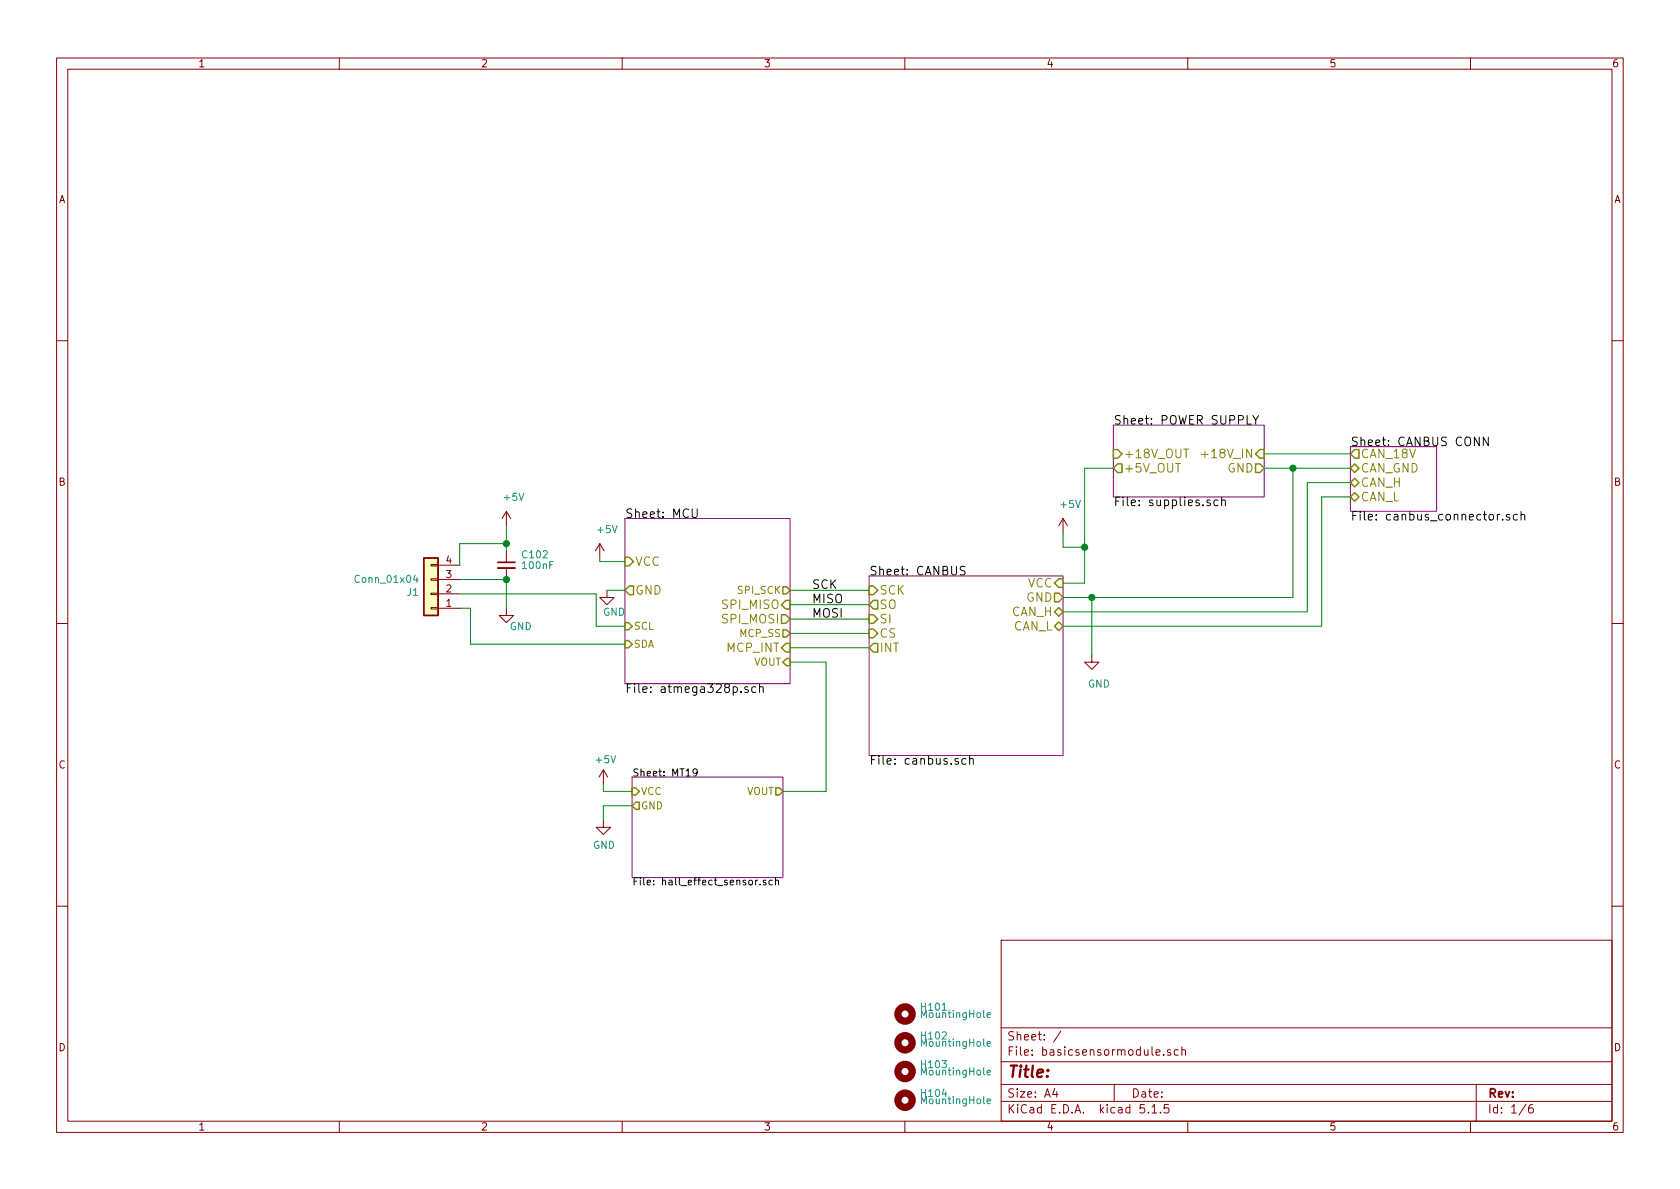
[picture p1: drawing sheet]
<svg xmlns="http://www.w3.org/2000/svg" width="297mm" height="210mm" viewBox="0 0 297 210" stroke-linecap="round" stroke-linejoin="round" font-family="sans-serif">
<g fill="none" stroke="#840000" stroke-width=".18">
<path d="M10 10.3h277v189.9h-277zM12 12.2h273v186.1h-273zM60 10.3v1.9M110 10.3v1.9M160 10.3v1.9M210 10.3v1.9M260 10.3v1.9M10 60.2h2M285 60.2h2M76.2 99.8h1.3v.3h-1.3zM77.5 99.9h3.8M89.5 90.4v2.6"/>
<path d="M89.5 97.4v2M89.5 90.4l-.7 1.3M89.5 90.4l.8 1.3M106 96.1l-.7 1.3M106 96.1v2.6M106 96.1l.8 1.3M188 91.7l-.8 1.3M188 91.7v2.5M188 91.7l.7 1.3M10 110.3h2M76.2 102.4h1.3v.2h-1.3zM76.2 107.4h1.3v.3h-1.3z"/>
<path d="M76.2 104.9h1.3v.3h-1.3zM77.5 107.6h3.8M77.5 105h3.8M77.5 102.5h3.8M89.5 107.6v1.2h1.3l-1.3 1.3-1.2-1.3h1.2M89.5 100.5v2M107.3 104.4v1.3h1.3l-1.3 1.2-1.3-1.2h1.3M193 115.8v1.3h1.3l-1.3 1.3-1.2-1.3h1.2M285 110.3h2M106.7 136.1l-.8 1.3M106.7 136.1v2.6M106.7 136.1l.7 1.3"/>
<path d="M106.7 145v1.3h1.2l-1.2 1.3-1.3-1.3h1.3M10 160.2h2M177 166.3h108v32h-108zM285 160.2h2M60 198.3v1.9M110 198.3v1.9M160 198.3v1.9M177 194.8h108M177 191.8h108M177 187.8h108M177 181.8h108M186.5 192.5l-.4 1h1"/>
<path d="M186.8 193v1M187.6 182.3l-1.3 2M197 191.8v3M202.3 195.3h-.7l-.1 .7 .3-.1 .5 .1 .1 .2-.1 .5-.2 .1-.6-.1M203 196.7v.1M203.7 195.8l.4-.5v1.5M203.7 196.8h.8M204.4 186.1l.7-.1v-.3l-.5-.1-.2 .2 .1 .7h.6M205.2 196.7v.1M205.8 186.5v.1M206.6 195.3h-.7l-.1 .7 .2-.1 .6 .1 .1 .2-.1 .5-.2 .1-.6-.1M207 185.7l-.4-.1-.2 .2 .1 .2 .5 .2v.3h-.6"/>
<path d="M208.3 185.7l-.4-.1-.3 .3 .1 .6 .2 .1 .4-.1M209 185.7l.2-.1 .3 .1 .1 .9M209 185.1v1.5M210 198.3v1.9M260 198.3v1.9M261 191.8v6.5M269.8 195.2l-1.2 2M271 195.3a.62 .62 0 0 0-.7 .7v.7l.3 .1 .4-.1 .1-.5-.1-.2-.4-.1-.3 .3"/>
</g>
<path d="M196.8 75.2h26.7v12.7h-26.7zM238.8 79h15.2v11.4h-15.2zM110.5 91.7h29.2v29.2h-29.2zM153.7 101.8h34.3v31.8h-34.3zM111.8 137.4h26.6v17.8h-26.6z" fill="none" stroke="#840084" stroke-width=".18"/>
<g fill="none" stroke="#000" stroke-width=".18">
<path d="M221.5 73.5l.5 .8 .5-.8M222 74.3v.7M263.1 77.3v1.5l-.8-1.5v1.5M122.4 90l.1 1.4a.48 .48 0 0 0 .7 0l.1-1.4M214 88.5a.37 .37 0 0 0-.6 .1l.1 .2 .5 .3-.2 .3h-.4M215.3 88.5l-.4-.1-.3 .3 .2 .7h.5M216 88.5h.1a.37 .37 0 0 1 .6 .1v.8M216 87.9v1.5M265.7 91.8v.2M266.9 91h-.4l-.2 .2 .1 .2 .5 .1v.4h-.6M268.3 91h-.5l-.2 .2v.5l.1 .2h.6M268.9 91.1l.1-.1a.37 .37 0 0 1 .6 .2v.8"/>
<path d="M268.9 90.4v1.6M170.6 100.2l-.5-.1-.3 .2v.4l.7 .3 .1 .4-.2 .3-.6-.1M123.3 136.5l-.3 .2h-.2l-.3-.2 .1-.4 .2-.1 .4 .1a.84 .84 0 0 1-.3 1.1h-.2M132.3 121.5a.37 .37 0 0 0-.6 .1v.3l.6 .2-.2 .3h-.4M133.6 121.5l-.4-.1-.2 .2v.7a.48 .48 0 0 0 .6 .1M134.3 121.6l.2-.2 .4 .1 .1 .9M134.3 120.9v1.5M170.8 134.2l-.4-.1-.3 .2v.7a.48 .48 0 0 0 .7 .1M171.4 134.3l.3-.2 .3 .1 .1 .9M171.4 133.6v1.5M134 155.6l-.3 .1-.1 .2M134.4 156.4v.1"/>
<path d="M135.4 155.7l-.3-.1-.2 .2 .1 .2 .4 .1v.3h-.5M136.6 155.7l-.4-.1-.2 .3 .1 .5h.5M137.1 155.8l.2-.2 .3 .1v.8M137.1 155.2v1.3"/>
</g>
<g fill="none" stroke="#848400" stroke-width=".25">
<path d="M196.8 79.5h.8l.8 .8-.8 .7h-.8zM222.8 79.5h.7v1.5h-.7l-.8-.7zM239.5 79.5h.8v1.5h-.8l-.7-.7zM110.5 98.5h.8l.7 .8-.7 .8h-.8zM196.8 82.8l.8-.8h.8v1.6h-.8zM222 82h.8l.7 .8-.7 .8h-.8zM238.8 85.3l.7-.7 .8 .7-.8 .8zM238.8 87.9l.7-.8 .8 .8-.8 .7zM238.8 82.8l.7-.8 .8 .8-.8 .8zM110.5 110.1h.6l.7 .6-.7 .7h-.6zM110.5 113.3h.6l.7 .6-.7 .6h-.6zM111.3 103.6h.7v1.6h-.7l-.8-.8z"/>
<path d="M138.2 108.7h.7l.8 .8-.8 .7h-.7zM138.4 103.8h.7l.6 .6-.6 .6h-.7zM138.4 111.4h.7l.6 .6-.6 .6h-.7zM138.9 106.2h.8v1.5h-.8l-.7-.8zM138.9 113.8h.8v1.5h-.8l-.7-.8zM139.1 116.5h.6v1.2h-.6l-.7-.6zM153.7 108.7h.7l.8 .8-.8 .7h-.7zM153.7 111.2h.7l.8 .8-.8 .8h-.7zM153.7 103.6h.7l.8 .8-.8 .8h-.7zM154.4 106.2h.8v1.5h-.8l-.7-.8zM154.4 113.8h.8v1.5h-.8l-.7-.8zM186.4 104.9h.8l.8 .8-.8 .7h-.8z"/>
<path d="M186.4 110.7l.8-.7 .8 .7-.8 .8zM187.2 102.4h.8v1.5h-.8l-.8-.8zM187.2 107.4l.8 .8-.8 .8-.8-.8zM111.8 139.3h.6l.6 .6-.6 .7h-.6zM137.2 139.3h.6l.6 .6-.6 .7h-.6zM112.4 141.9h.6v1.2h-.6l-.6-.6z"/>
</g>
<path d="M209.3 79.4h.9M212.4 80.4h1.2" fill="none" stroke="#848400" stroke-width=".18"/>
<g fill="none" stroke="#840000" stroke-width="1.3">
<circle cx="160" cy="179.3" r="1.27"/>
<circle cx="160" cy="189.5" r="1.27"/>
<circle cx="160" cy="194.6" r="1.27"/>
<circle cx="160" cy="184.4" r="1.27"/>
</g>
<path d="M73.4 101.7l-.3 .9h.8M73.7 102.2v.8M174.5 179.5l.6-.1v-.3h-.4l-.2 .2 .1 .6h.5M174.5 194.7l.6-.1v-.2l-.4-.1-.2 .2 .1 .6h.5M174.5 189.7l.6-.1v-.3l-.4-.1-.2 .2 .1 .6h.5M174.5 184.6l.6-.1v-.3h-.4l-.2 .1 .1 .7h.5" fill="none" stroke="#008484" stroke-width=".18"/>
<path d="M88 100.5h3.1" fill="none" stroke="#840000" stroke-width=".33"/>
<path d="M88 99.4h3.1" fill="none" stroke="#840000" stroke-width=".3"/>
<path d="M74.9 98.7h2.6v10.1h-2.6z" fill="#ffffc2" stroke="#ffffc2" stroke-width=".18"/>
<path d="M74.9 98.7h2.6v10.1h-2.6z" fill="none" stroke="#840000" stroke-width=".25"/>
<g fill="none" stroke="#008400" stroke-width=".18">
<path d="M89.5 93v4.4M89.5 96.1h-8.2v3.8M106 98.7v.6h4.5M188 94.2v2.6h3.8M196.8 82.8h-5v20.3h-3.8M223.5 82.8h15.3M223.5 80.3h15.3M228.6 82.8v22.9h-40.6M238.8 87.9h-5.1v22.8h-45.7M238.8 85.3h-7.7v22.9h-43.1M81.3 107.6h1.9v6.3h27.3M81.3 102.5h8.2v5.1"/>
<path d="M81.3 105h24.1v5.7h5.1M107.3 104.4h3.2M139.7 109.5h14M139.7 117.1h6.3v22.8h-7.6M139.7 104.4h14M139.7 106.9h14M139.7 112h14M139.7 114.5h14M193 105.7v10.1M106.7 138.7v1.2h5.1M111.8 142.5h-5.1v2.5"/>
</g>
<g fill="#008400" stroke="#008400" stroke-width=".25">
<circle cx="193" cy="105.7" r=".51"/>
<circle cx="228.6" cy="82.8" r=".51"/>
<circle cx="89.5" cy="96.1" r=".51"/>
<circle cx="191.8" cy="96.8" r=".51"/>
<circle cx="89.5" cy="102.5" r=".51"/>
</g>
<text font-size="2.8" fill="#840000" x="178" y="190.5">Title:</text>
<g font-size="2.1">
<text x="196.8" y="75.1">Sheet: POWER SUPPLY</text>
<text x="238.8" y="78.9">Sheet: CANBUS CONN</text>
<text x="196.8" y="89.5">File: supplies.sch</text>
<text x="110.5" y="91.6">Sheet: MCU</text>
<text x="238.8" y="92">File: canbus_connector.sch</text>
<text x="153.7" y="101.7">Sheet: CANBUS</text>
<text x="143.5" y="104.1">SCK</text>
<text x="143.5" y="106.7">MISO</text>
<text x="143.5" y="109.2">MOSI</text>
<text x="110.5" y="122.5">File: atmega328p.sch</text>
<text x="153.7" y="135.2">File: canbus.sch</text>
</g>
<g font-size="2.1" fill="#848400">
<text x="198.6" y="83.6">+5V_OUT</text>
<text x="198.6" y="81">+18V_OUT</text>
<text x="213.4" y="81">+18V_IN</text>
<text x="217" y="83.6">GND</text>
<text x="240.5" y="81">CAN_18V</text>
<text x="240.5" y="83.6">CAN_GND</text>
<text x="240.5" y="86.1">CAN_H</text>
<text x="240.5" y="88.6">CAN_L</text>
<text x="112.3" y="100.1">VCC</text>
<text x="112.3" y="105.2">GND</text>
<text x="127.9" y="107.7">SPI_MISO</text>
<text x="155.4" y="107.7">SO</text>
<text x="155.4" y="105.2">SCK</text>
<text x="181.5" y="106.4">GND</text>
<text x="181.7" y="103.9">VCC</text>
<text x="127.9" y="110.2">SPI_MOSI</text>
<text x="155.4" y="110.2">SI</text>
<text x="155.4" y="112.8">CS</text>
<text x="178.9" y="109">CAN_H</text>
<text x="179.1" y="111.5">CAN_L</text>
<text x="128.6" y="115.3">MCP_INT</text>
<text x="155.4" y="115.3">INT</text>
</g>
<g font-size="2.1" fill="#840000">
<text x="178" y="184">Sheet: /</text>
<text x="178" y="186.7">File: basicsensormodule.sch</text>
<text x="178" y="196.9">KiCad E.D.A. kicad 5.1.5</text>
<text x="178" y="194.1">Size: A4</text>
<text x="200" y="194.1">Date:</text>
<text x="263" y="194.1">Rev:</text>
<text x="263" y="196.9">Id: 1/6</text>
</g>
<g font-size="1.8" fill="#840000">
<text x="35" y="11.9">1</text>
<text x="85" y="11.9">2</text>
<text x="135" y="11.9">3</text>
<text x="185" y="11.9">4</text>
<text x="235" y="11.9">5</text>
<text x="285" y="11.9">6</text>
<text x="10.4" y="35.9">A</text>
<text x="285.4" y="35.9">A</text>
<text x="10.4" y="85.9">B</text>
<text x="285.4" y="85.9">B</text>
<text x="78.9" y="99.7">4</text>
<text x="78.9" y="107.3">1</text>
<text x="78.9" y="104.8">2</text>
<text x="78.9" y="102.2">3</text>
<text x="10.4" y="135.9">C</text>
<text x="285.4" y="135.9">C</text>
<text x="10.4" y="185.9">D</text>
<text x="285.4" y="185.9">D</text>
<text x="35" y="199.9">1</text>
<text x="85" y="199.9">2</text>
<text x="135" y="199.9">3</text>
<text x="185" y="199.9">4</text>
<text x="235" y="199.9">5</text>
<text x="285" y="199.9">6</text>
</g>
<g font-size="1.8" fill="#008484">
<text x="89.2" y="88.6">+5V</text>
<text x="187.6" y="89.8">+5V</text>
<text x="105.7" y="94.3">+5V</text>
<text x="92.5" y="98.7">C102</text>
<text x="92.5" y="100.6">100nF</text>
<text x="63.1" y="103.1">Conn_01x04</text>
<text x="72" y="105.4">J1</text>
<text x="90.1" y="111.4">GND</text>
<text x="106.6" y="108.9">GND</text>
<text x="192.4" y="121.6">GND</text>
<text x="105.5" y="135">+5V</text>
<text x="104.9" y="150.1">GND</text>
<text x="163" y="178.7">H101</text>
<text x="163" y="183.8">H102</text>
<text x="163.1" y="185.1">MountingHole</text>
<text x="163.1" y="180">MountingHole</text>
<text x="163" y="188.9">H103</text>
<text x="163.1" y="190.2">MountingHole</text>
<text x="163" y="194">H104</text>
<text x="163.1" y="195.2">MountingHole</text>
</g>
<g font-size="1.8" fill="#848400">
<text x="130.6" y="105">SPI_SCK</text>
<text x="112" y="111.4">SCL</text>
<text x="130.9" y="112.6">MCP_SS</text>
<text x="112" y="114.5">SDA</text>
<text x="133.3" y="117.7">VOUT</text>
<text x="113.3" y="140.6">VCC</text>
<text x="113.3" y="143.1">GND</text>
<text x="132" y="140.6">VOUT</text>
</g>
<g font-size="1.8">
<text x="111.8" y="137.3">Sheet: MT19</text>
<text x="111.8" y="156.6">File: hall_effect_sensor.sch</text>
</g>
</svg>
